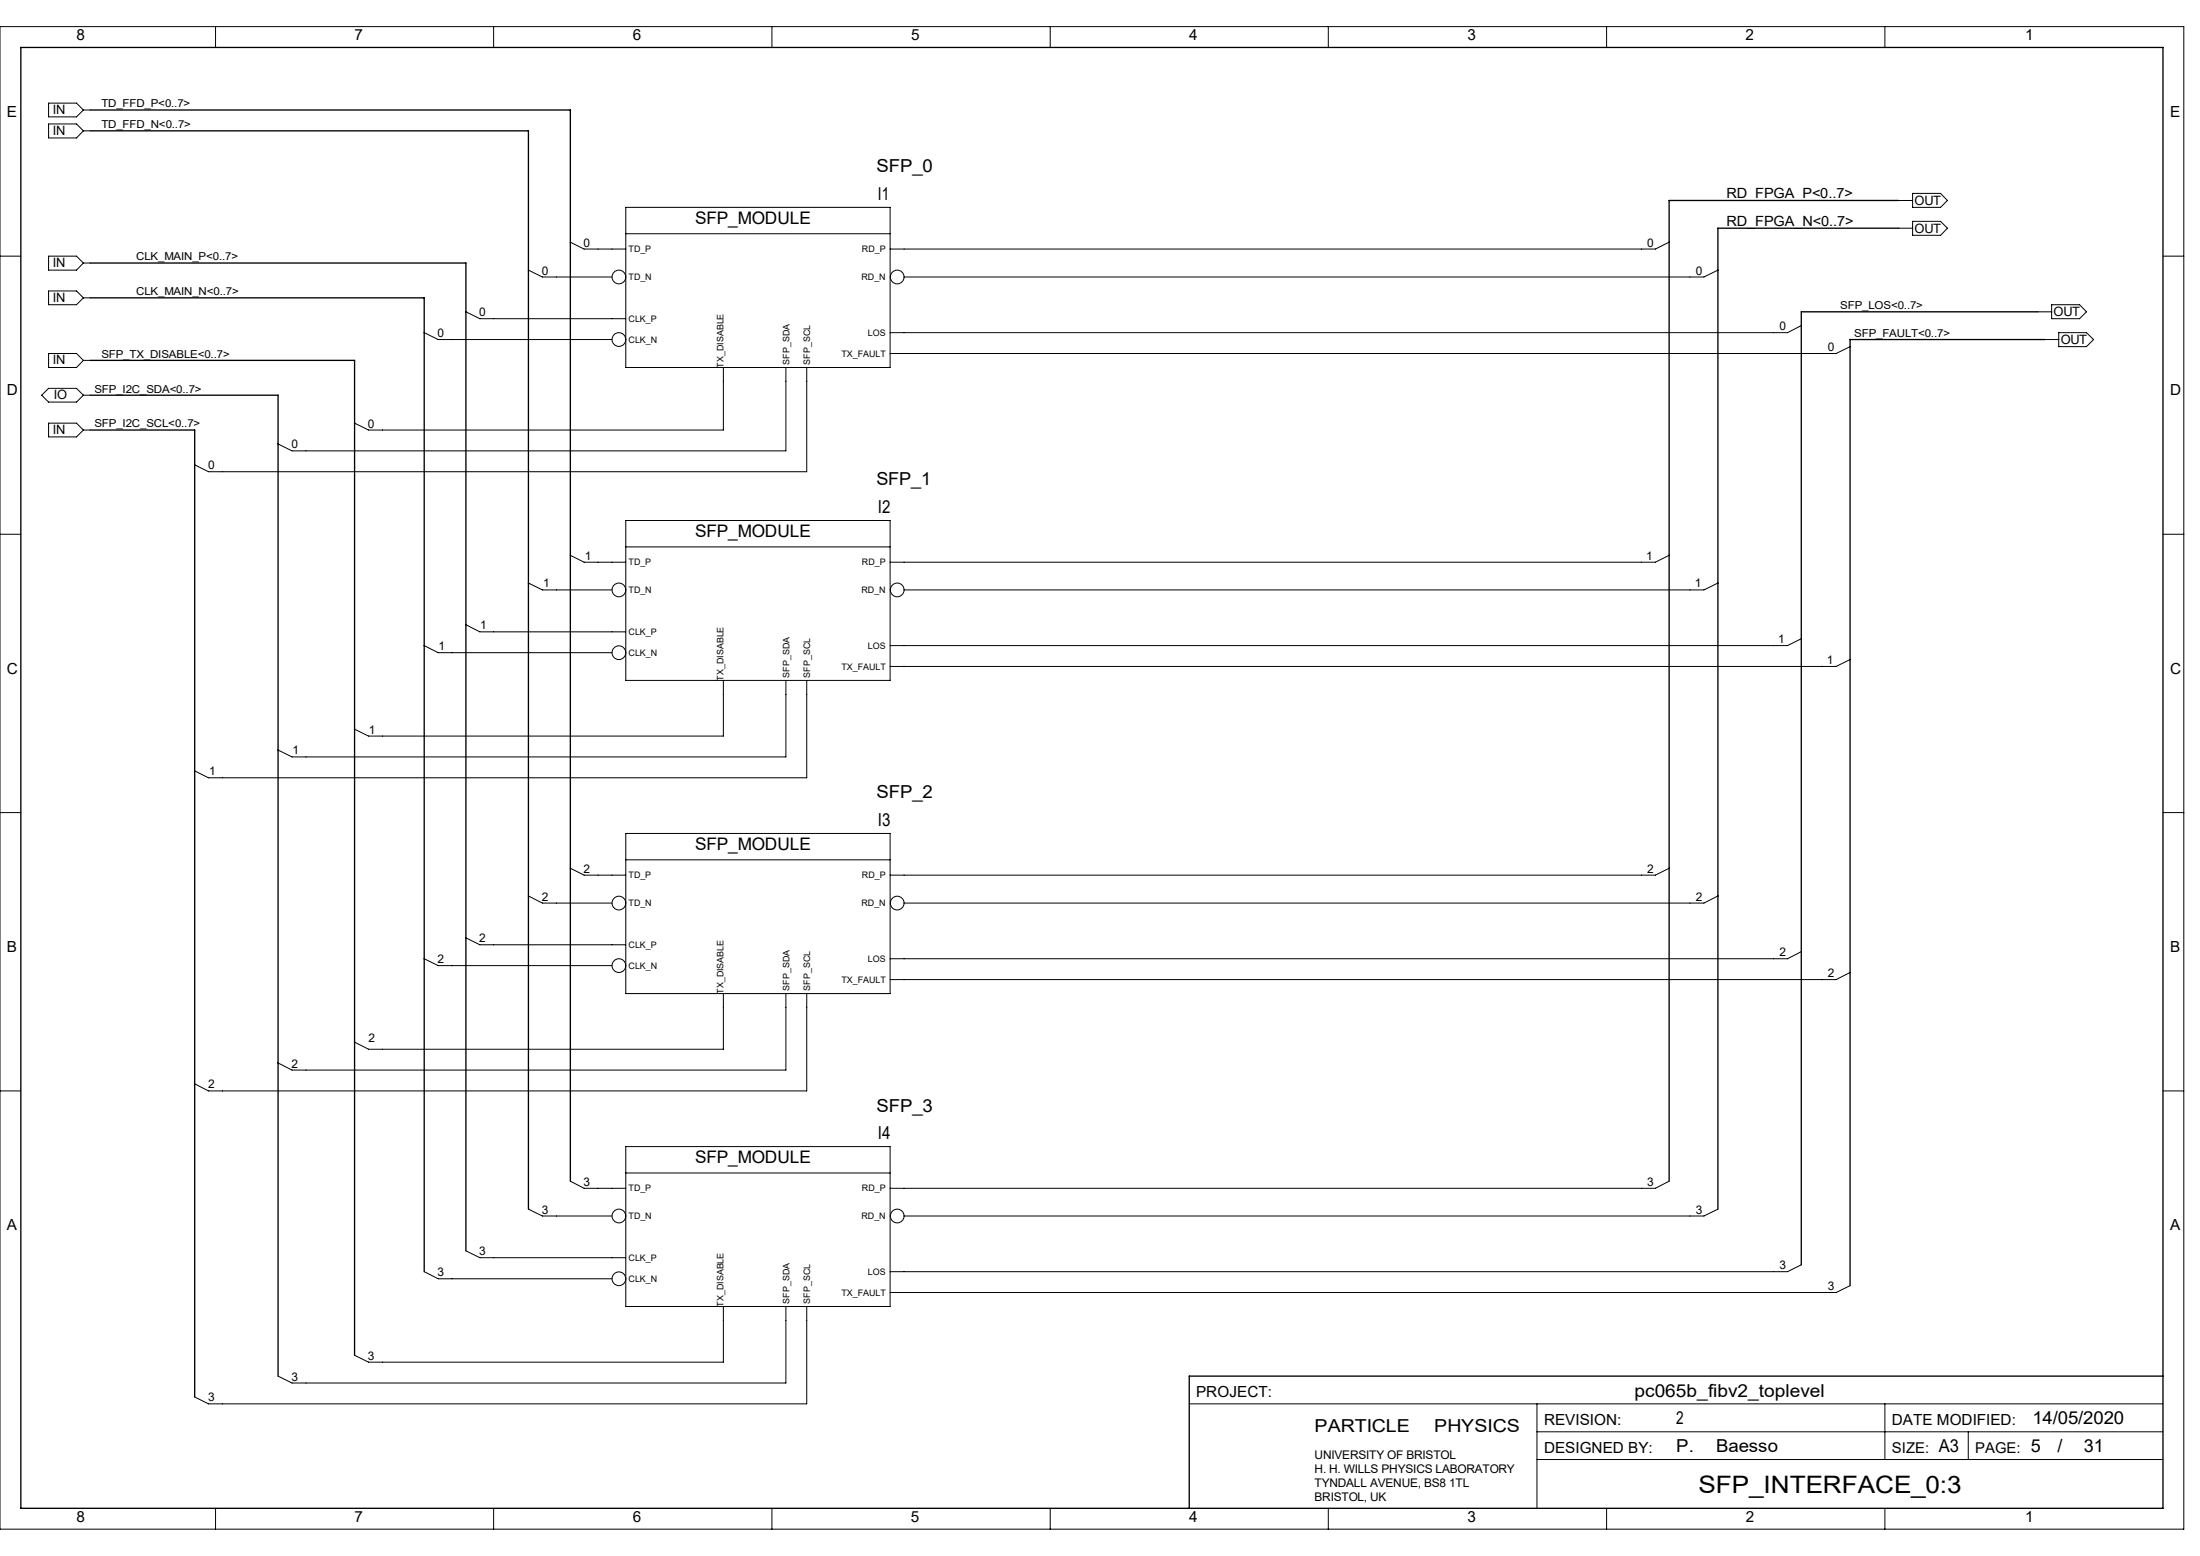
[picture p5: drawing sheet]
<svg xmlns="http://www.w3.org/2000/svg" width="420mm" height="297mm" viewBox="0 0 420 297" stroke-linecap="round" stroke-linejoin="round" font-family="sans-serif">
<g fill="none" stroke="#000" stroke-width=".19">
<path d="M0 5.1h416.9v286.8h-416.9zM9.3 19.7h5.3l1.3 1.3-1.3 1.3h-5.3zM41.1 5.1v4M94.2 5.1v4M147.4 5.1v4M200.5 5.1v4M253.6 5.1v4M306.7 5.1v4M359.8 5.1v4M9.3 23.7h5.3l1.3 1.3-1.3 1.3h-5.3zM15.9 21h1.3M15.9 25h1.3"/>
<path d="M119.5 39.6h50.4v30.5h-50.4zM362.5 38.3h2.6M365.1 36.9h5.4l1.3 1.4-1.3 1.3h-5.4zM0 48.9h4M9.3 55.5h5.3l1.3 1.4-1.3 1.3h-5.3zM9.3 48.9h5.3l1.3 1.3-1.3 1.4h-5.3zM15.9 50.2h1.3M15.9 56.9h1.3M88.9 59.5l2.7 1.3h27.9M100.9 51.6l2.6 1.3h13.3M108.9 46.2l2.6 1.3h8M119.5 44.6h50.4"/>
<path d="M318.6 46.2l-2.6 1.3h-146.1M328 51.6l-2.7 1.3h-152.7M362.5 43.6h2.6M365.1 42.2h5.4l1.3 1.4-1.3 1.3h-5.4zM389 59.5h2.7M391.7 58.2h5.3l1.3 1.3-1.3 1.3h-5.3zM412.9 48.9h4M8 75.4l1.3-1.3h5.3l1.3 1.3-1.3 1.4h-5.3zM9.3 67.5h5.3l1.3 1.3-1.3 1.3h-5.3zM15.9 75.4h1.3M15.9 68.8h1.3M81 63.5l2.7 1.3h33.1"/>
<path d="M138.1 70.1v12h-67.7l-2.7-1.3M150 70.1v16h-94.2l-2.7-1.3M154 70.1v19.9h-114.2l-2.6-1.3M343.9 62.1l-2.7 1.4h-171.3M353.2 66.2l-2.7 1.3h-180.6M390.4 64.8h2.6M393 63.5h5.3l1.4 1.3-1.4 1.4h-5.3zM9.3 80.8h5.3l1.3 1.3-1.3 1.3h-5.3zM15.9 82.1h1.3M119.5 99.4h50.4v30.5h-50.4zM0 102h4M88.9 119.3l2.7 1.3h27.9"/>
<path d="M100.9 111.3l2.6 1.3h13.3M108.9 106l2.6 1.3h8M119.5 104.4h50.4M318.6 106l-2.6 1.3h-146.1M328 111.3l-2.7 1.3h-152.7M412.9 102h4M81 123.2l2.7 1.4h33.1M138.1 129.9v10.6h-67.7l-2.7-1.3M150 129.9v14.6h-94.2l-2.7-1.3M154 129.9v18.6h-114.2l-2.6-1.3M343.9 121.9l-2.7 1.3h-171.3M353.2 125.9l-2.7 1.3h-180.6"/>
<path d="M0 155.1h4M119.5 159.1h50.4v30.6h-50.4zM412.9 155.1h4M88.9 179l2.7 1.3h27.9M100.9 171l2.6 1.4h13.3M108.9 165.7l2.6 1.3h8M119.5 164.1h50.4M318.6 165.7l-2.6 1.3h-146.1M328 171l-2.7 1.4h-152.7M81 183l2.7 1.3h33.1M138.1 189.7v10.6h-67.7l-2.7-1.4M150 189.7v14.6h-94.2l-2.7-1.4"/>
<path d="M154 189.7v18.5h-114.2l-2.6-1.3M343.9 181.7l-2.7 1.3h-171.3M353.2 185.6l-2.7 1.4h-180.6M0 208.2h4M119.5 218.9h50.4v30.5h-50.4zM412.9 208.2h4M88.9 238.8l2.7 1.3h27.9M100.9 230.8l2.6 1.3h13.3M108.9 225.5l2.6 1.3h8M119.5 223.9h50.4M318.6 225.5l-2.6 1.3h-146.1M328 230.8l-2.7 1.3h-152.7"/>
<path d="M81 242.7l2.7 1.4h33.1M138.1 249.4v10.6h-67.7l-2.7-1.3M150 249.4v14.6h-94.2l-2.7-1.3M154 249.4v18.6h-114.2l-2.6-1.3M343.9 241.4l-2.7 1.3h-171.3M353.2 245.4l-2.7 1.3h-180.6M227 268h185.9M293.4 273.3h119.5M293.4 268v19.9M293.4 278.6h119.5M359.8 268v10.6M375.8 273.3v5.3"/>
<path d="M41.1 287.9v4M94.2 287.9v4M147.4 287.9v4M200.5 287.9v4M253.6 287.9v4M306.7 287.9v4M359.8 287.9v4"/>
<circle cx="118.2" cy="52.9" r="1.31"/>
<circle cx="171.3" cy="52.9" r="1.31"/>
<circle cx="118.2" cy="64.8" r="1.31"/>
<circle cx="118.2" cy="112.6" r="1.31"/>
<circle cx="171.3" cy="112.6" r="1.31"/>
<circle cx="118.2" cy="124.6" r="1.31"/>
<circle cx="118.2" cy="172.4" r="1.31"/>
<circle cx="171.3" cy="172.4" r="1.31"/>
<circle cx="118.2" cy="184.3" r="1.31"/>
<circle cx="118.2" cy="232.1" r="1.31"/>
<circle cx="171.3" cy="232.1" r="1.31"/>
<circle cx="118.2" cy="244.1" r="1.31"/>
</g>
<g fill="none" stroke="#000" stroke-width=".25">
<path d="M4 9.1h408.9v278.8h-408.9zM17.2 25h83.7v205.8M17.2 21h91.7v204.5M362.5 38.3h-43.9v187.2M17.2 56.9h63.8v185.8M17.2 50.2h71.7v188.6M362.5 43.6h-34.5v187.2M389 59.5h-45.1v181.9M17.2 68.8h50.5v189.9M17.2 75.4h35.9v187.3M390.4 64.8h-37.2v180.6M17.2 82.1h20v184.6"/>
<path d="M412.9 262.7h-185.9v25.2"/>
</g>
<text font-size="4.6" x="324.3" y="284.9">SFP_INTERFACE_0:3</text>
<g font-size="3.4">
<text x="167.3" y="32.9">SFP_0</text>
<text x="167.6" y="38.2">I1</text>
<text x="167.3" y="92.7">SFP_1</text>
<text x="167.6" y="98">I2</text>
<text x="167.3" y="152.4">SFP_2</text>
<text x="167.6" y="157.7">I3</text>
<text x="167.3" y="212.2">SFP_3</text>
<text x="167.6" y="217.5">I4</text>
<text x="312" y="266.6">pc065b_fibv2_toplevel</text>
<text x="251" y="273.3">PARTICLE</text>
<text x="273.8" y="273.3">PHYSICS</text>
<text x="320" y="271.9">2</text>
<text x="388" y="271.9">14/05/2020</text>
<text x="320" y="277.2">P.</text>
<text x="327.6" y="277.2">Baesso</text>
<text x="370.1" y="277.2">A3</text>
<text x="387.7" y="277.2">5</text>
<text x="392.8" y="277.2">/</text>
<text x="397.8" y="277.2">31</text>
</g>
<g font-size="3.3">
<text x="132.7" y="42.8">SFP_MODULE</text>
<text x="132.7" y="102.5">SFP_MODULE</text>
<text x="132.7" y="162.3">SFP_MODULE</text>
<text x="132.7" y="222">SFP_MODULE</text>
</g>
<g font-size="2.9">
<text x="14.6" y="7.7">8</text>
<text x="67.7" y="7.7">7</text>
<text x="120.8" y="7.7">6</text>
<text x="173.9" y="7.7">5</text>
<text x="227" y="7.7">4</text>
<text x="280.2" y="7.7">3</text>
<text x="333.2" y="7.7">2</text>
<text x="386.6" y="7.7">1</text>
<text x="1.3" y="22.3">E</text>
<text x="414.3" y="22.3">E</text>
<text x="1.3" y="75.4">D</text>
<text x="414.3" y="75.4">D</text>
<text x="1.3" y="128.6">C</text>
<text x="414.3" y="128.6">C</text>
<text x="1.3" y="181.7">B</text>
<text x="414.3" y="181.7">B</text>
<text x="1.3" y="234.8">A</text>
<text x="414.3" y="234.8">A</text>
<text x="228.3" y="266.7">PROJECT:</text>
<text x="294.8" y="271.9">REVISION:</text>
<text x="361.1" y="271.9">DATE MODIFIED:</text>
<text x="294.8" y="277.3">DESIGNED BY:</text>
<text x="14.6" y="290.5">8</text>
<text x="67.7" y="290.5">7</text>
<text x="120.8" y="290.5">6</text>
<text x="173.9" y="290.5">5</text>
<text x="227" y="290.5">4</text>
<text x="280.2" y="290.5">3</text>
<text x="333.3" y="290.5">2</text>
<text x="386.6" y="290.5">1</text>
</g>
<g font-size="2.8">
<text x="361.1" y="277.3">SIZE:</text>
<text x="377.1" y="277.3">PAGE:</text>
</g>
<g font-size="2.7">
<text x="329.6" y="37.7">RD_FPGA_P&lt;0..7&gt;</text>
<text x="329.6" y="43.1">RD_FPGA_N&lt;0..7&gt;</text>
</g>
<g font-size="2.5">
<text x="10.1" y="21.8">IN</text>
<text x="10.1" y="25.7">IN</text>
<text x="365.5" y="39.1">OUT</text>
<text x="365.5" y="44.4">OUT</text>
<text x="10.1" y="51">IN</text>
<text x="10.1" y="57.6">IN</text>
<text x="392" y="60.4">OUT</text>
<text x="393.4" y="65.7">OUT</text>
<text x="10.1" y="69.6">IN</text>
<text x="10.3" y="76.2">IO</text>
<text x="10.1" y="82.8">IN</text>
</g>
<g font-size="2.3">
<text x="111.4" y="47.1">0</text>
<text x="314.5" y="47.1">0</text>
<text x="103.5" y="52.4">0</text>
<text x="323.8" y="52.4">0</text>
<text x="83.5" y="64.3">0</text>
<text x="91.5" y="60.4">0</text>
<text x="339.7" y="63">0</text>
<text x="349" y="67">0</text>
<text x="70.2" y="81.6">0</text>
<text x="39.7" y="89.6">0</text>
<text x="55.6" y="85.6">0</text>
<text x="111.6" y="106.8">1</text>
<text x="314.2" y="106.8">1</text>
<text x="103.7" y="112.1">1</text>
<text x="323.6" y="112.1">1</text>
<text x="83.7" y="124.1">1</text>
<text x="91.7" y="120.1">1</text>
<text x="339.5" y="122.8">1</text>
<text x="348.7" y="126.7">1</text>
<text x="70.4" y="140">1</text>
<text x="39.9" y="148">1</text>
<text x="55.8" y="144">1</text>
<text x="111.4" y="166.6">2</text>
<text x="314.5" y="166.6">2</text>
<text x="103.5" y="171.9">2</text>
<text x="323.8" y="171.9">2</text>
<text x="91.5" y="179.9">2</text>
<text x="83.5" y="183.9">2</text>
<text x="339.7" y="182.5">2</text>
<text x="349" y="186.5">2</text>
<text x="55.6" y="203.8">2</text>
<text x="70.4" y="198.9">2</text>
<text x="39.7" y="207.8">2</text>
<text x="111.4" y="226.4">3</text>
<text x="314.5" y="226.4">3</text>
<text x="103.5" y="231.6">3</text>
<text x="323.8" y="231.6">3</text>
<text x="91.5" y="239.6">3</text>
<text x="83.5" y="243.6">3</text>
<text x="339.7" y="242.3">3</text>
<text x="349" y="246.3">3</text>
<text x="55.6" y="263.5">3</text>
<text x="70.2" y="259.5">3</text>
<text x="39.7" y="267.5">3</text>
<text x="251" y="278.6">UNIVERSITY OF BRISTOL</text>
<text x="251" y="281.2">H. H. WILLS PHYSICS LABORATORY</text>
<text x="251" y="283.9">TYNDALL AVENUE, BS8 1TL</text>
<text x="251" y="286.5">BRISTOL, UK</text>
</g>
<g font-size="2.1">
<text x="19.3" y="20.5">TD_FFD_P&lt;0..7&gt;</text>
<text x="19.3" y="24.5">TD_FFD_N&lt;0..7&gt;</text>
<text x="26" y="49.7">CLK_MAIN_P&lt;0..7&gt;</text>
<text x="26" y="56.3">CLK_MAIN_N&lt;0..7&gt;</text>
<text x="351.3" y="59">SFP_LOS&lt;0..7&gt;</text>
<text x="354" y="64.3">SFP_FAULT&lt;0..7&gt;</text>
<text x="19.3" y="68.3">SFP_TX_DISABLE&lt;0..7&gt;</text>
<text x="18" y="74.9">SFP_I2C_SDA&lt;0..7&gt;</text>
<text x="18" y="81.5">SFP_I2C_SCL&lt;0..7&gt;</text>
</g>
<g font-size="1.7">
<text x="120" y="53.5">TD_N</text>
<text x="120" y="48.1">TD_P</text>
<text x="164.5" y="53.5">RD_N</text>
<text x="164.5" y="48.1">RD_P</text>
<text x="120" y="65.4">CLK_N</text>
<text x="120" y="61.4">CLK_P</text>
<text x="165.7" y="64.1">LOS</text>
<text x="138.1" y="70.2" transform="rotate(-90 138.1 70.2)">TX_DISABLE</text>
<text x="150.7" y="69.6" transform="rotate(-90 150.7 69.6)">SFP_SDA</text>
<text x="154.7" y="69.6" transform="rotate(-90 154.7 69.6)">SFP_SCL</text>
<text x="160.7" y="68.1">TX_FAULT</text>
<text x="120" y="107.9">TD_P</text>
<text x="164.5" y="107.9">RD_P</text>
<text x="120" y="113.2">TD_N</text>
<text x="164.5" y="113.2">RD_N</text>
<text x="120" y="125.2">CLK_N</text>
<text x="120" y="121.2">CLK_P</text>
<text x="165.7" y="123.8">LOS</text>
<text x="138.1" y="129.9" transform="rotate(-90 138.1 129.9)">TX_DISABLE</text>
<text x="150.7" y="129.4" transform="rotate(-90 150.7 129.4)">SFP_SDA</text>
<text x="154.7" y="129.4" transform="rotate(-90 154.7 129.4)">SFP_SCL</text>
<text x="160.7" y="127.8">TX_FAULT</text>
<text x="120" y="167.6">TD_P</text>
<text x="164.5" y="167.6">RD_P</text>
<text x="120" y="173">TD_N</text>
<text x="164.5" y="173">RD_N</text>
<text x="120" y="184.9">CLK_N</text>
<text x="120" y="180.9">CLK_P</text>
<text x="165.7" y="183.6">LOS</text>
<text x="138.1" y="189.7" transform="rotate(-90 138.1 189.7)">TX_DISABLE</text>
<text x="150.7" y="189.1" transform="rotate(-90 150.7 189.1)">SFP_SDA</text>
<text x="154.7" y="189.1" transform="rotate(-90 154.7 189.1)">SFP_SCL</text>
<text x="160.7" y="187.6">TX_FAULT</text>
<text x="120" y="227.4">TD_P</text>
<text x="164.5" y="227.4">RD_P</text>
<text x="120" y="232.7">TD_N</text>
<text x="164.5" y="232.7">RD_N</text>
<text x="120" y="244.7">CLK_N</text>
<text x="120" y="240.7">CLK_P</text>
<text x="165.7" y="243.3">LOS</text>
<text x="138.1" y="249.4" transform="rotate(-90 138.1 249.4)">TX_DISABLE</text>
<text x="150.7" y="248.9" transform="rotate(-90 150.7 248.9)">SFP_SDA</text>
<text x="154.7" y="248.9" transform="rotate(-90 154.7 248.9)">SFP_SCL</text>
<text x="160.7" y="247.3">TX_FAULT</text>
</g>
</svg>
